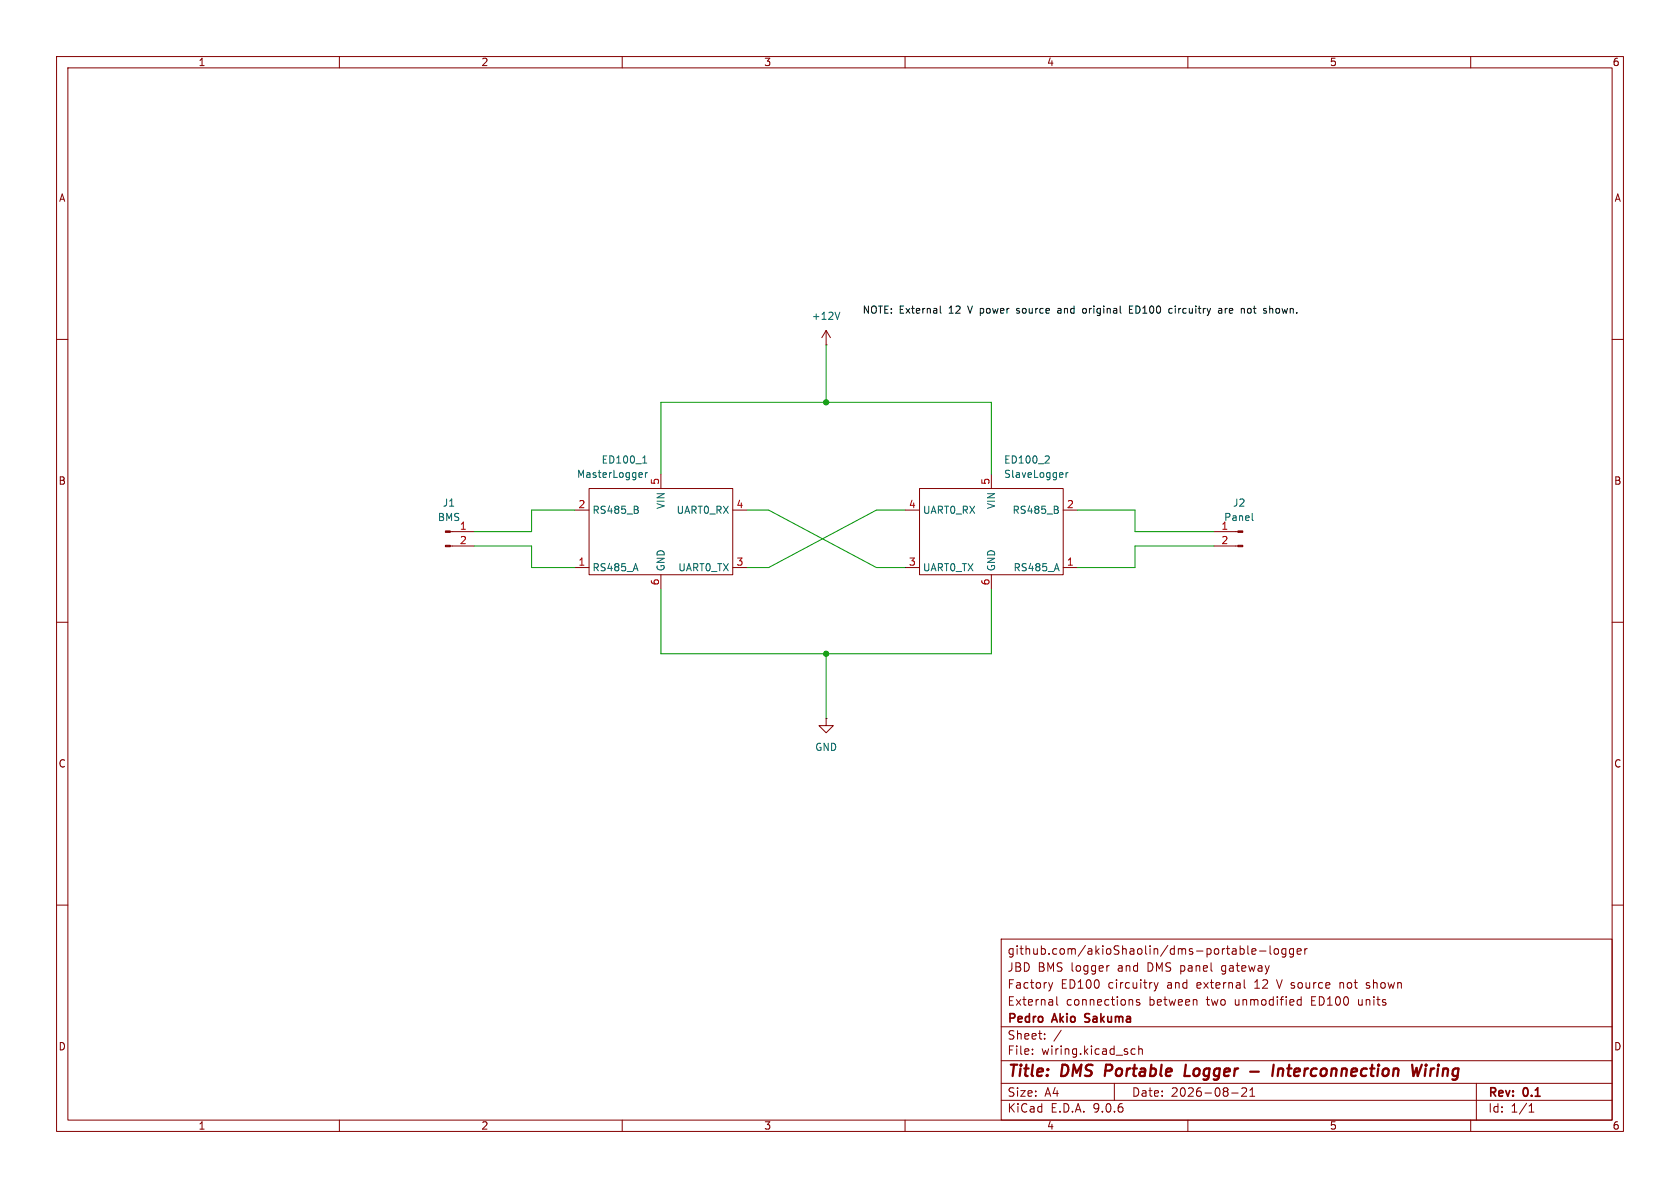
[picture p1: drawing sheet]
<svg xmlns="http://www.w3.org/2000/svg" width="297mm" height="210mm" viewBox="0 0 297 210" stroke-linecap="round" stroke-linejoin="round" font-family="sans-serif">
<g fill="none" stroke="#840000" stroke-width=".18">
<path d="M10 10h277v190h-277zM12 12h273v186h-273zM60 10v2M110 10v2M160 10v2M210 10v2M260 10v2M146 58.4l-.7 1.3M146 58.4l.8 1.3M146 58.4v2.6M10 60h2M146 61h.1"/>
<path d="M285 60h2M79.6 94h4.2M79.6 96.5h4.2M101.6 90.2h2.5M104.1 86.4h25.4v15.2h-25.4zM116.8 83.8v2.6M129.5 90.2h2.6M160 90.2h2.6M162.6 86.4h25.4v15.2h-25.4zM175.3 83.8v2.6M188 90.2h2.5M214.6 94h4.2"/>
<path d="M214.6 96.5h4.2M10 110h2M101.6 100.3h2.5M116.8 101.6v2.5M129.5 100.3h2.6M160 100.3h2.6M175.3 101.6v2.5M188 100.3h2.5M285 110h2M146 127v1.3h1.3l-1.3 1.2-1.2-1.2h1.2M146 127h.1M10 160h2"/>
<path d="M177 166h108v32h-108zM185.4 173.7l.3 1M185.7 174.7l-.1 .4M186.1 173.7l-.4 1M186.8 176.2v1.3l.2 .2M196.1 170.7l-.3 .1M201.5 176.8l-.4-.1-.2 .2 .1 .2 .5 .2v.3h-.6M204 173.7l.4 1M204.4 174.7l-.2 .4-.2 .1M204.7 173.7l-.3 1M219.4 167.7l.4 .1 .2 .2-.1 .6-.5 .1M220 173.2v1.3l.2 .2"/>
<path d="M220.6 167.2v1.3l.2 .2M221.3 168.2l.7-.1v-.3l-.5-.1-.2 .2 .1 .7h.6M222.7 168.1h1.1M224.5 167.2v1.3l.2 .2M225.4 167.8l.3-.1 .3 .3v.4l-.3 .3-.3-.1-.2-.2v-.4zM225.7 173.2l.5 1.5M227.3 167.8l-.4-.1-.3 .3v.4l.1 .2h.6M227.3 167.7v1.2l-.3 .3-.3-.1M228.7 167.8l-.5-.1-.2 .3v.4l.1 .2h.6M228.7 167.7v1.2l-.3 .3-.4-.1M229.3 168.2l.7-.1v-.3l-.5-.1-.2 .2 .1 .7h.6M229.4 177.6l.2 .1 .4-.1"/>
<path d="M230 176.8l-.4-.1-.2 .1M230 176.2v1.5M230.7 167.7v1M231.1 167.7l-.3 .1-.1 .2M236.9 173.7v1M237.1 173.7l-.2 .1M241.5 174.6l.5 .1M242 173.7l-.4 .1-.1 .1 .1 .2 .4 .1M285 160h2M60 198v2M110 198v2M160 198v2"/>
<path d="M177 194.5h108M177 191.5h108M177 187.5h108M177 181.5h108M182.5 186.3v.1M182.5 185.5v.1M184.7 183.6v.1M184.7 182.8v.1M187.6 182.1l-1.3 2M197 191.5v3M200 186.1l.2 .3 .5-.1M200.7 185.5l-.5-.1-.2 .3"/>
<path d="M201.3 185.5l.2-.1 .4 .1 .1 .9M201.3 184.9v1.5M210 198v2M217.7 193.2h1.2M220.3 192.4v.5l-.8 .9h.9M221 193.8h.8M221 192.7l.4-.4v1.5M260 198v2M261 191.5v6.5M270.3 196.6h.9M270.3 195.5l.4-.4v1.5"/>
</g>
<g fill="none" stroke="#840000" stroke-width=".4">
<path d="M195.6 188.2l-.3 2M209.6 188.2l-.2 2h.9M221 189.4h1.5M225.2 188.2l-.3 2M226 189.1a.49 .49 0 0 1 .9 .1l-.2 1M226 188.9l-.1 1.3M251.4 188.2l-.8 2-.2-1.4-.5 1.4M252 188.9l-.1 1.3M252.1 188.2v.2M252.1 188.2l-.1 .1 .1 .1M252.1 188.2l.1 .1-.1 .1M253 188.9l-.2 1.3"/>
<path d="M253.2 189l-.3 .3"/>
</g>
<path d="M191.8 179.3v.5M191.8 180.6l.2 .1" fill="none" stroke="#840000" stroke-width=".3"/>
<g fill="#840000" stroke="#840000" stroke-width=".18">
<path d="M78.7 93.9h.9v.2h-.9z"/>
<path d="M78.7 96.4h.9v.2h-.9z"/>
<path d="M218.8 93.9h.9v.2h-.9z"/>
<path d="M218.8 96.4h.9v.2h-.9z"/>
</g>
<g fill="none" stroke="#006464" stroke-width=".18">
<path d="M148.5 55.2l-.5 1.3M112.7 90.1l.2 .2-.2 .4M112.7 89.6v.4M113.4 83.6l.2 .3-.6 .1M113.5 84.3l-.1 .1M113.6 81.9h.7M113.9 80.8l.1-.2v1.3M114.1 83.6v.8M114.5 83.6l-.4 .2M185.3 80.6l.2 .2-.1 .3-.7 .8h.8M187 90.1l.1 .2-.1 .4M187 89.6v.4"/>
<path d="M188.5 83.6v.8M188.8 83.6l-.3 .2M221.4 90.7v1.1l.2 .2"/>
</g>
<g fill="none" stroke="#0f0f0f" stroke-width=".18">
<path d="M166.2 54.1v1.1l.2 .2M179.7 55.3l.1 .1M179.9 54.5l-.2 .2 .2 .2M187.4 54.5l-.4 .1M187.5 54.9h-.3l-.2 .2v.2l.5 .1M191.9 54.6l-.3-.1-.2 .3 .1 .5h.4M199.7 54.7h.4M200.3 54.1h-.6v1.3h.6M206.7 54.6h.5M206.7 55.3h.5M215.5 54.6h.4l.1 .8M216 54.8l-.4 .1-.2 .2 .2 .3 .4-.1"/>
<path d="M220.8 54.5l-.3 .3v.3l.3 .3M224.5 54.1v1.3M224.9 54.6l-.3-.1-.1 .1"/>
</g>
<path d="M146 61v10.1M83.8 96.5h10.2v3.8h7.6M101.6 90.2h-7.6v3.8h-10.2M116.8 83.8v-12.7h58.5v12.7M132.1 90.2h3.8l19 10.1h5.1M160 90.2h-5.1l-19 10.1h-3.8M190.5 90.2h10.2v3.8h13.9M214.6 96.5h-13.9v3.8h-10.2M116.8 104.1v11.5h58.5v-11.5M146 115.6v11.4" fill="none" stroke="#009600" stroke-width=".18"/>
<g fill="#009600" stroke="#009600" stroke-width=".18">
<circle cx="146" cy="115.6" r=".46"/>
<circle cx="146" cy="71.1" r=".46"/>
</g>
<g font-size="2.8" fill="#840000">
<text x="178" y="190.9">Title:</text>
<text x="187.7" y="190.9">DMS</text>
<text x="196.2" y="190.9">Portable</text>
<text x="211.1" y="190.9">Logger</text>
<text x="228.2" y="190.9">Interconnection</text>
<text x="253.7" y="190.9">Wiring</text>
</g>
<g font-size="2.1" fill="#840000">
<text x="178" y="172">JBD</text>
<text x="178" y="169">github.com/akioShaolin/dms-portable-logger</text>
<text x="183.4" y="172">BMS logger</text>
<text x="197.8" y="172">and</text>
<text x="203.1" y="172">DMS panel</text>
<text x="216.5" y="172">gateway</text>
<text x="178" y="178">External</text>
<text x="178" y="175">Factory</text>
<text x="187.5" y="175">ED100</text>
<text x="188.4" y="178">connections</text>
<text x="196" y="175">circuitry</text>
<text x="203.2" y="178">between</text>
<text x="206.5" y="175">and</text>
<text x="211.8" y="175">external</text>
<text x="213.5" y="178">two</text>
<text x="218.6" y="178">unmodified</text>
<text x="222.2" y="175">12</text>
<text x="226.4" y="175">V source</text>
<text x="232.2" y="178">ED100</text>
<text x="237.7" y="175">not</text>
<text x="240.7" y="178">units</text>
<text x="242.6" y="175">shown</text>
<text x="178" y="184">Sheet:</text>
<text x="178" y="181.2">Pedro</text>
<text x="186.2" y="181.2">Akio</text>
<text x="192.5" y="181.2">Sakuma</text>
<text x="178" y="186.7">File:</text>
<text x="184.1" y="186.7">wiring.kicad_sch</text>
<text x="178" y="196.9">KiCad</text>
<text x="178" y="194.1">Size:</text>
<text x="184.7" y="194.1">A4</text>
<text x="185.7" y="196.9">E.D.A.</text>
<text x="193.3" y="196.9">9.0.6</text>
<text x="200" y="194.1">Date:</text>
<text x="207" y="194.1">2026-08-21</text>
<text x="263" y="194.3">Rev:</text>
<text x="263" y="196.9">Id:</text>
<text x="267.1" y="196.9">1/1</text>
<text x="269.4" y="194.3">0.1</text>
</g>
<g font-size="1.8" fill="#840000">
<text x="35" y="11.9">1</text>
<text x="85" y="11.9">2</text>
<text x="135" y="11.9">3</text>
<text x="185" y="11.9">4</text>
<text x="235" y="11.9">5</text>
<text x="285" y="11.9">6</text>
<text x="10.3" y="35.9">A</text>
<text x="285.3" y="35.9">A</text>
<text x="10.3" y="85.9">B</text>
<text x="285.3" y="85.9">B</text>
<text x="10.3" y="135.9">C</text>
<text x="285.3" y="135.9">C</text>
<text x="10.3" y="185.9">D</text>
<text x="285.3" y="185.9">D</text>
<text x="35" y="199.9">1</text>
<text x="85" y="199.9">2</text>
<text x="135" y="199.9">3</text>
<text x="185" y="199.9">4</text>
<text x="235" y="199.9">5</text>
<text x="285" y="199.9">6</text>
</g>
<g font-size="1.8" fill="#006464">
<text x="143.4" y="56.7">+12V</text>
<text x="106.3" y="82.1">ED100_1</text>
<text x="177.4" y="82.1">ED100_2</text>
<text x="78.2" y="89.8">J1</text>
<text x="101.9" y="84.7">MasterLogger</text>
<text x="177.4" y="84.7">SlaveLogger</text>
<text x="217.9" y="89.8">J2</text>
<text x="77.3" y="92.3">BMS</text>
<text x="81.2" y="93.7">1</text>
<text x="104.6" y="91">RS485_B</text>
<text x="117.7" y="90.1" transform="rotate(-90 117.7 90.1)">VIN</text>
<text x="119.5" y="91">UART0_RX</text>
<text x="163.1" y="91">UART0_RX</text>
<text x="176.1" y="90.1" transform="rotate(-90 176.1 90.1)">VIN</text>
<text x="178.9" y="91">RS485_B</text>
<text x="216.3" y="92.3">Panel</text>
<text x="104.6" y="101.2">RS485_A</text>
<text x="117.7" y="101.1" transform="rotate(-90 117.7 101.1)">GND</text>
<text x="119.8" y="101.2">UART0_TX</text>
<text x="163.1" y="101.2">UART0_TX</text>
<text x="176.1" y="101.1" transform="rotate(-90 176.1 101.1)">GND</text>
<text x="179.1" y="101.2">RS485_A</text>
<text x="144" y="132.9">GND</text>
</g>
<g font-size="1.8" fill="#0f0f0f">
<text x="152.4" y="55.5">NOTE: External</text>
<text x="167.9" y="55.5">12</text>
<text x="171.5" y="55.5">V power</text>
<text x="180.4" y="55.5">source</text>
<text x="187.8" y="55.5">and</text>
<text x="192.5" y="55.5">original</text>
<text x="200.9" y="55.5">ED100</text>
<text x="208.1" y="55.5">circuitry</text>
<text x="217.1" y="55.5">are</text>
<text x="221.3" y="55.5">not</text>
<text x="225.5" y="55.5">shown.</text>
</g>
<g font-size="1.8" fill="#a90000">
<text x="102.2" y="89.9">2</text>
<text x="116.6" y="85.8" transform="rotate(-90 116.6 85.8)">5</text>
<text x="130.1" y="89.9">4</text>
<text x="160.6" y="89.9">4</text>
<text x="175" y="85.8" transform="rotate(-90 175 85.8)">5</text>
<text x="188.5" y="89.9">2</text>
<text x="215.8" y="93.7">1</text>
<text x="81.2" y="96.3">2</text>
<text x="102.2" y="100.1">1</text>
<text x="130.1" y="100.1">3</text>
<text x="160.6" y="100.1">3</text>
<text x="188.5" y="100.1">1</text>
<text x="215.8" y="96.3">2</text>
<text x="116.6" y="103.6" transform="rotate(-90 116.6 103.6)">6</text>
<text x="175" y="103.6" transform="rotate(-90 175 103.6)">6</text>
</g>
</svg>
